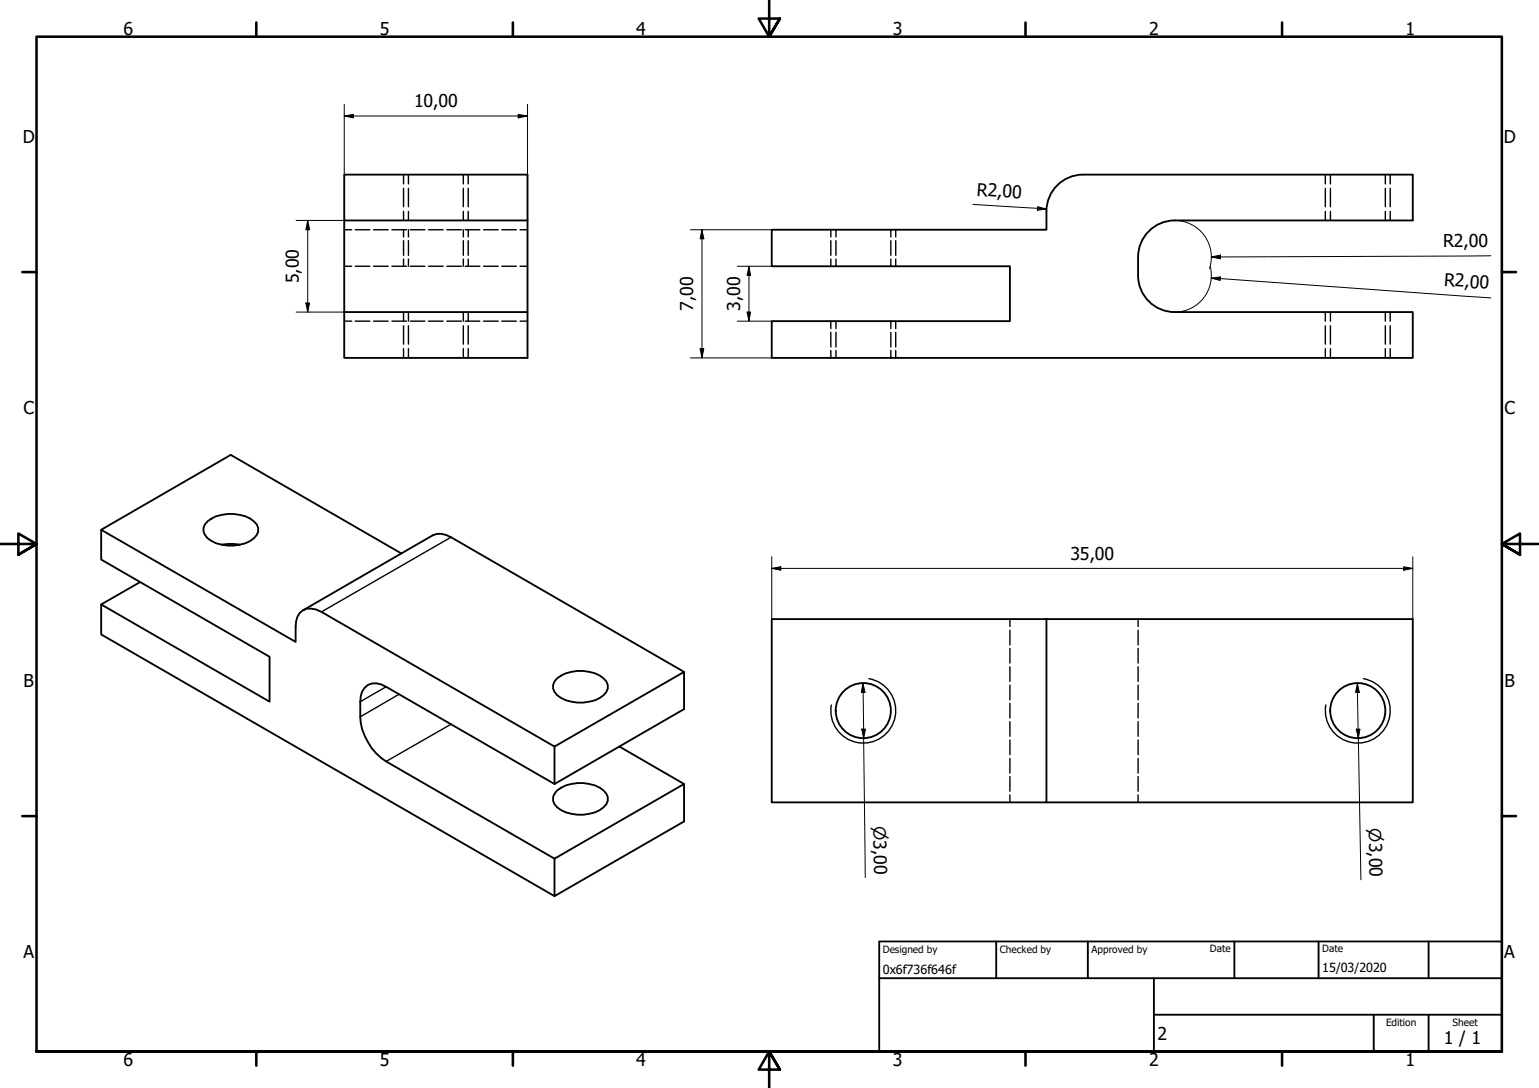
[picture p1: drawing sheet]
<svg xmlns="http://www.w3.org/2000/svg" width="420mm" height="297mm" viewBox="0 0 420 297" stroke-linecap="round" stroke-linejoin="round" font-family="sans-serif">
<!-- layer: Hidden (ISO) -->
<g fill="none" stroke="#000" stroke-width=".38">
<path d="M110.2 47.7v2.5M110.2 51.4v5M110.2 57.7v2.5M111.5 47.7v2.5M111.5 51.4v5M111.5 57.7v2.5M126.5 47.7v2.5M126.5 51.4v5M126.5 57.7v2.5M127.8 47.7v2.5M127.8 51.4v5M127.8 57.7v2.5"/>
<path d="M361.8 47.7v2.5M361.8 51.4v5M361.8 57.7v2.5M363.2 47.7v2.5M363.2 51.4v5M363.2 57.7v2.5M378.2 47.7v2.5M378.2 51.4v5M378.2 57.7v2.5M379.5 47.7v2.5M379.5 51.4v5M379.5 57.7v2.5"/>
<path d="M94 72.7h2M94 62.7h2M97 72.7h4M97 62.7h4M102 72.7h4M102 62.7h4M107 72.7h4M107 62.7h4M110.2 62.7v2M110.2 65.7v4M110.2 70.7v2M111.5 62.7v2"/>
<path d="M111.5 65.7v4M111.5 70.7v2M112 72.7h4M112 62.7h4M117 72.7h4M117 62.7h4M122 72.7h4M122 62.7h4M126.5 62.7v2M126.5 65.7v4M126.5 70.7v2M127 72.7h4"/>
<path d="M127 62.7h4M127.8 62.7v2M127.8 65.7v4M127.8 70.7v2M132 72.7h4M132 62.7h4M137 72.7h4M137 62.7h4M142 72.7h2M142 62.7h2M226.8 62.7v2M226.8 65.7v4"/>
<path d="M226.8 70.7v2M228.2 62.7v2M228.2 65.7v4M228.2 70.7v2M243.2 62.7v2M243.2 65.7v4M243.2 70.7v2M244.5 62.7v2M244.5 65.7v4M244.5 70.7v2M94 87.7h2M97 87.7h4"/>
<path d="M102 87.7h4M107 87.7h4M110.2 85.2v2.5M110.2 88.9v5.1M110.2 95.2v2.5M111.5 85.2v2.5M111.5 88.9v5.1M111.5 95.2v2.5M112 87.7h4M117 87.7h4M122 87.7h4M126.5 85.2v2.5"/>
<path d="M126.5 88.9v5.1M126.5 95.2v2.5M127 87.7h4M127.8 85.2v2.5M127.8 88.9v5.1M127.8 95.2v2.5M132 87.7h4M137 87.7h4M142 87.7h2M226.8 87.7v2M226.8 90.7v4M226.8 95.7v2"/>
<path d="M228.2 87.7v2M228.2 90.7v4M228.2 95.7v2M243.2 87.7v2M243.2 90.7v4M243.2 95.7v2M244.5 87.7v2M244.5 90.7v4M244.5 95.7v2M361.8 85.2v2.5M361.8 88.9v5.1M361.8 95.2v2.5"/>
<path d="M363.2 85.2v2.5M363.2 88.9v5.1M363.2 95.2v2.5M378.2 85.2v2.5M378.2 88.9v5.1M378.2 95.2v2.5M379.5 85.2v2.5M379.5 88.9v5.1M379.5 95.2v2.5M275.7 169v2.1M275.7 172.1v4M275.7 177v4"/>
<path d="M310.7 169v2.1M310.7 172.1v4M310.7 177v4M275.7 182v4M275.7 187.1v4M275.7 192v4M275.7 197v4M310.7 182v4M310.7 187.1v4M310.7 192v4M310.7 197v4M275.7 202v4"/>
<path d="M275.7 207.1v4M275.7 212v4M275.7 217v2.1M310.7 202v4M310.7 207.1v4M310.7 212v4M310.7 217v2.1"/>
</g>
<!-- layer: Visible (ISO) -->
<g fill="none" stroke="#000" stroke-width=".51">
<path d="M285.7 57.7v5h-75v10h65v15h-65v10h175v-12.5h-65M295.7 47.7a10 10 0 0 0-10 10M295.7 47.7h90v12.5h-65M94 60.2v-12.5h50v50h-50v-12.5M144 60.2h-50v25h50M310.7 75.2a10 10 0 0 0 10 10M310.7 70.2v5M320.7 60.2a10 10 0 0 0-10 10M27.6 144.6l53.1 30.6v-4a4.6 4.6 0 0 1 3.1-5l2.6 .2 1.4 .7 63.6 36.7 35.4-20.4M38.2 158.9l-10.6 6.1v8.2l123.8 71.5M56.6 142.4a10.8 10.8 0 0 1 12.7 0 2.79 2.79 0 0 1 0 4.5 10.8 10.8 0 0 1-12.7 0 2.89 2.89 0 0 1 0-4.5zM60.5 148.7l1.7-.2 3.3 .2"/>
<path d="M109.6 151.1l-46.6-26.9-35.4 20.4v8.2l46 26.5v12.3l-46-26.6M82.7 166.6l35.4-20.4a5 5 0 0 1 5 .5l63.7 36.7M285.7 169v50.1h-75v-50.1h175v50.1h-100M152.1 185.2a10.8 10.8 0 0 1 12.7 0 2.79 2.79 0 0 1 0 4.6 10.8 10.8 0 0 1-12.7 0 2.89 2.89 0 0 1 0-4.6zM186.8 183.4v10.2l-35.4 20.4-46-26.5a4.5 4.5 0 0 0-5.8 .3l-.7 1a17.7 17.7 0 0 0 3.8 16.9l2.7 2.2 46 26.5 35.4-20.4M151.4 203.8v10.2M152.1 215.8a10.8 10.8 0 0 1 12.7 0 2.79 2.79 0 0 1 0 4.6 10.8 10.8 0 0 1-12.7 0 2.89 2.89 0 0 1 0-4.6zM169.1 203.8l17.7 10.2v10.3l-35.4 20.4v-10.3"/>
<circle cx="235.7" cy="194" r="7.5"/>
<circle cx="370.7" cy="194" r="7.5"/>
</g>
<!-- layer: Visible Narrow (ISO) -->
<path d="M123.1 146.7l-35.3 20.4M105.4 187.5l-7 4.1M109 189.5l-10.6 6.2M123.1 197.7l-17.7 10.2M237.2 185.3a8.9 8.9 0 0 1 7.2 10.2 8.9 8.9 0 0 1-10.3 7.2 8.9 8.9 0 0 1-7.1-10.2M372.2 185.3a8.9 8.9 0 0 1 7.2 10.2 8.9 8.9 0 0 1-10.3 7.2 8.9 8.9 0 0 1-7.1-10.2" fill="none" stroke="#000" stroke-width=".38"/>
<!-- layer: Border (ISO) -->
<g fill="none" stroke="#000" stroke-width=".7">
<path d="M70 6.1v3.9M140 6.1v3.9M210 0v10l-2.9-4.9h5.8l-2.9 4.9 2.9-4.9M280 6.1v3.9M350 6.1v3.9M6.1 74.3h3.9M410 74.3h3.9M0 148.5h10l-5-2.8v5.7l5-2.9-5 2.9M420 148.5h-10l5-2.8v5.7l-5-2.9 5 2.9M6.1 222.8h3.9M410 222.8h3.9M10 287.1v-277.1h400v277.1h-400h400"/>
<path d="M70 287.1v3.8M140 287.1v3.8M212.9 292l-2.9-4.9 2.9 4.9h-5.8l2.9-4.9v9.9M280 287.1v3.8M350 287.1v3.8"/>
</g>
<!-- layer: Title (ISO) -->
<path d="M240 257h170v30.1h-170zM272 257v10.1M297 257v10.1M337 257v10.1M360 257v10.1M390 257v10.1M240 267.1h170M315 277h95M315 267.1v20M375 277v10.1M390 277v10.1" fill="none" stroke="#000" stroke-width=".51"/>
<!-- layer: Dimension (ISO) -->
<g fill="none" stroke="#000" stroke-width=".27">
<path d="M94 31.7l2.5-.5v1zM94 31.7h50M94 28.5v19.2M141.5 31.2l2.5 .5-2.5 .5zM144 28.5v19.2M265.6 55.8l20.1 1.3M283.3 56.4l2.4 .7-2.5 .3zM80.8 60.2h13.2M84 60.2l.5 2.5h-1zM84 60.2v25M188.5 62.7h22.2M191.6 62.7l.6 2.5h-1.1z"/>
<path d="M191.6 62.7v35M201.3 72.7h9.4M204.5 72.7l.4 2.5h-.9zM204.5 72.7v15M320.7 60.2a10 10 0 0 1 9.5 13.1M330.4 72.8a10 10 0 0 1-9.7 12.4M330.6 75.9l2.6-.3-.1 1zM330.6 75.9l76.4 5.4M330.7 70.2l2.5-.6v1.1zM407 69.8l-76.3 .4M80.8 85.2h13.2M83.5 82.7h1l-.5 2.5z"/>
<path d="M188.5 97.7h22.2M191.1 95.2h1.1l-.6 2.5zM201.3 87.7h9.4M204 85.2h.9l-.4 2.5zM210.7 155.2l2.5-.5v1zM210.7 155.2h175M210.7 152v17M383.2 154.7l2.5 .5-2.5 .5zM385.7 152v17M235.3 199.1h1l-.5 2.4zM235.6 186.5l.6 2.5h-1.1zM235.6 186.5l.6 53.1"/>
<path d="M370.3 199.1h1l-.5 2.4zM370.6 186.5l.5 2.5h-1zM370.6 186.5l.9 53.7"/>
</g>
<g fill="#000">
<path d="M94 31.7l2.5-.5v1z" fill-rule="evenodd"/>
<path d="M141.5 31.2l2.5 .5-2.5 .5z" fill-rule="evenodd"/>
<path d="M283.3 56.4l2.4 .7-2.5 .3z" fill-rule="evenodd"/>
<path d="M84 60.2l.5 2.5h-1z" fill-rule="evenodd"/>
<path d="M191.6 62.7l.6 2.5h-1.1z" fill-rule="evenodd"/>
<path d="M204.5 72.7l.4 2.5h-.9z" fill-rule="evenodd"/>
<path d="M330.7 70.2l2.5-.6v1.1z" fill-rule="evenodd"/>
<path d="M330.6 75.9l2.6-.3-.1 1z" fill-rule="evenodd"/>
<path d="M83.5 82.7h1l-.5 2.5z" fill-rule="evenodd"/>
<path d="M191.1 95.2h1.1l-.6 2.5z" fill-rule="evenodd"/>
<path d="M204 85.2h.9l-.4 2.5z" fill-rule="evenodd"/>
<path d="M210.7 155.2l2.5-.5v1z" fill-rule="evenodd"/>
<path d="M383.2 154.7l2.5 .5-2.5 .5z" fill-rule="evenodd"/>
<path d="M235.3 199.1h1l-.5 2.4z" fill-rule="evenodd"/>
<path d="M235.6 186.5l.6 2.5h-1.1z" fill-rule="evenodd"/>
<path d="M370.3 199.1h1l-.5 2.4z" fill-rule="evenodd"/>
<path d="M370.6 186.5l.5 2.5h-1z" fill-rule="evenodd"/>
</g>
<g font-size="4.8">
<text x="33.7" y="9.6">6</text>
<text x="103.7" y="9.6">5</text>
<text x="173.7" y="9.6">4</text>
<text x="243.7" y="9.6">3</text>
<text x="313.7" y="9.6">2</text>
<text x="383.7" y="9.6">1</text>
<text x="113" y="29.3">10,00</text>
<text x="6.2" y="38.9">D</text>
<text x="410.5" y="38.9">D</text>
<text x="266.6" y="53.5" transform="rotate(4 266.6 53.5)">R2,00</text>
<text x="394" y="67.5">R2,00</text>
<text x="81.6" y="77.4" transform="rotate(-90 81.6 77.4)">5,00</text>
<text x="394.1" y="78" transform="rotate(4 394.1 78)">R2,00</text>
<text x="189.2" y="84.9" transform="rotate(-90 189.2 84.9)">7,00</text>
<text x="202.1" y="84.9" transform="rotate(-90 202.1 84.9)">3,00</text>
<text x="6.4" y="113.1">C</text>
<text x="410.7" y="113.1">C</text>
<text x="292.2" y="152.8">35,00</text>
<text x="6.4" y="187.4">B</text>
<text x="410.7" y="187.4">B</text>
<text x="6.4" y="261.7">A</text>
<text x="410.7" y="261.7">A</text>
<text x="316" y="283.8">2</text>
<text x="394.2" y="285">1 / 1</text>
<text x="33.7" y="290.9">6</text>
<text x="103.7" y="290.9">5</text>
<text x="173.7" y="290.9">4</text>
<text x="243.7" y="290.9">3</text>
<text x="313.7" y="290.9">2</text>
<text x="383.7" y="290.9">1</text>
</g>
<g font-size="4.6">
<text x="238.5" y="225.5" transform="rotate(89 238.5 225.5)">⌀3,00</text>
<text x="373.7" y="226.1" transform="rotate(89 373.7 226.1)">⌀3,00</text>
</g>
<g font-size="3.4">
<text x="241" y="266">0x6f736f646f</text>
<text x="361" y="265.5">15/03/2020</text>
</g>
<g font-size="2.7">
<text x="241" y="260.1">Designed by</text>
<text x="273" y="260.1">Checked by</text>
<text x="298" y="260.1">Approved by</text>
<text x="330.3" y="260">Date</text>
<text x="361" y="260">Date</text>
<text x="378.4" y="280.1">Edition</text>
<text x="396.6" y="280.1">Sheet</text>
</g>
</svg>
